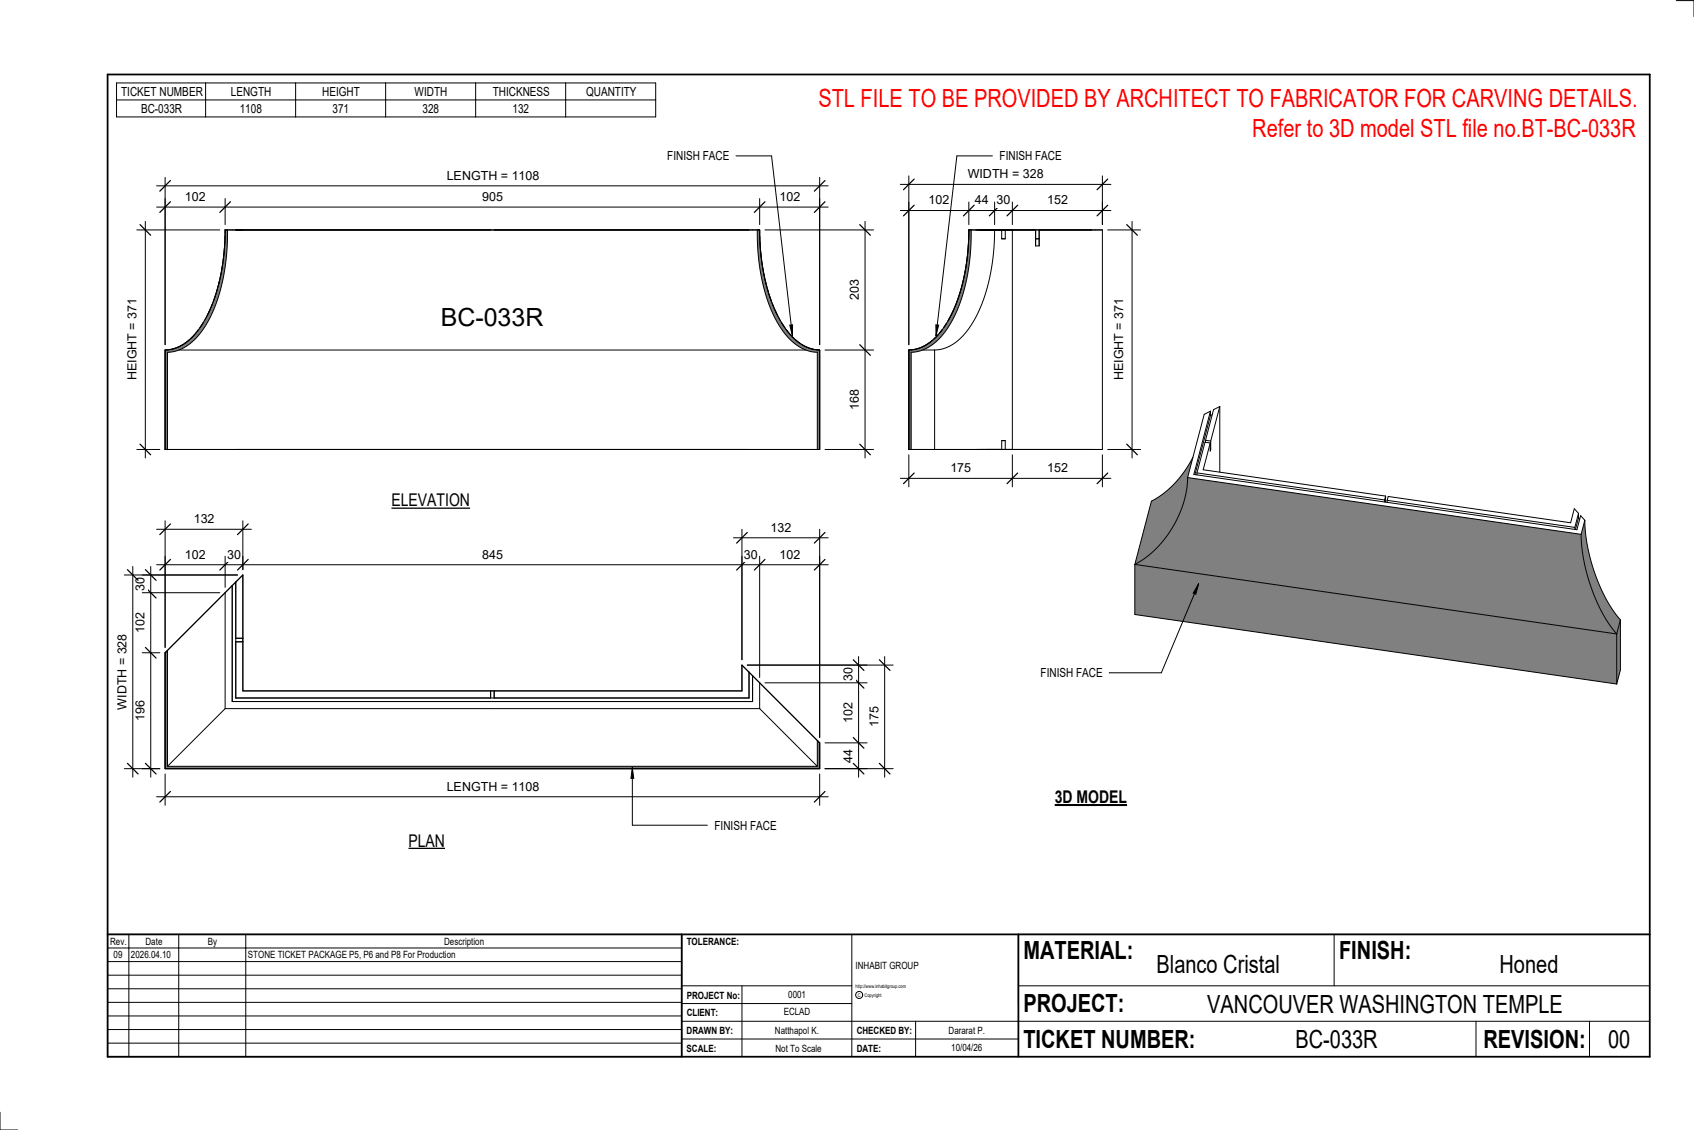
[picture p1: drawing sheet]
<svg xmlns="http://www.w3.org/2000/svg" width="914mm" height="610mm" viewBox="0 0 914 610" stroke-linecap="round" stroke-linejoin="round" font-family="sans-serif">
<g fill="#808080">
<path d="M855 281a92 92 0 0 0 20 53l-2 8a91 91 0 0 1-20-54z"/>
<path d="M875 334v27l-2 8v-27z"/>
<path d="M613 304l260 38v27l-260-37z"/>
<path d="M644 247l-3 11a57 57 0 0 1-28 46l9-34a54 54 0 0 0 22-23z"/>
<path d="M641 258a57 57 0 0 1-28 46l260 38a92 92 0 0 1-20-54zM658 310h1z"/>
</g>
<g fill="none" stroke="#000" stroke-width=".54">
<path d="M658 219l-3 2-4 17M658 219l-4 19M658 219v36M651 238h3M651 238v1M653 239h-3l-4 16M653 239l-4 14 99 15M653 239v4l1-1M653 222l-9 34 207 30 2-8 2 3M653 222l-3 2-9 34M653 222v2M653 224l-8 32"/>
<path d="M654 238v4M654 224h-1M641 258a57 57 0 0 1-28 46M641 258l212 30M644 247a54 54 0 0 1-22 23l-9 34M646 255l101 15M646 255v1M653 242h1M747 270v1M748 268l-1 2M748 268v3M749 270v-2l99 14 2-8 2 3"/>
<path d="M749 270l101 15M749 270v1M852 277l-2 8M852 277v2M852 279l1 1M852 279l-2 7M850 285v1M853 288l1 6a93 93 0 0 0 19 48M855 281a92 92 0 0 0 20 53M855 281l-2 7M613 304v28l260 37M613 304l260 38"/>
<path d="M875 334v27l-2 8M875 334l-2 8M873 342v27"/>
</g>
<path d="M523 124h1a91 91 0 0 1-14 55 24 24 0 0 1-18 11v52h-1v-53a28 28 0 0 0 21-17 99 99 0 0 0 11-48z" fill="#7c7c7c"/>
<g fill="none" stroke="#000" stroke-width=".54">
<path d="M523 124a103 103 0 0 1-11 49M523 124l-1 19a71 71 0 0 1-18 40 21 21 0 0 1-13 6M523 124h72v118h-104v-53M524 124v12l-2 12a65 65 0 0 1-18 37 21 21 0 0 1-12 5v52M537 124a96 96 0 0 1-14 53 24 24 0 0 1-19 12M541 124v5h2v-5M546 124v118M559 124v9h2v-9M559 129h2M509 178l-2 2M511 174l-2 3M492 189h-1"/>
<path d="M496 188l-3 1M498 189h6M500 186l-3 2M503 183l-3 3M504 189v53M506 181l-2 2M541 242v-4h2v4"/>
</g>
<g fill="#7c7c7c">
<path d="M122 124h1a91 91 0 0 1-14 55 24 24 0 0 1-19 11v52h-1v-53a28 28 0 0 0 22-17 99 99 0 0 0 11-48z"/>
<path d="M409 124h1a93 93 0 0 0 14 53 25 25 0 0 0 18 12v53h-1v-52a29 29 0 0 1-23-19 102 102 0 0 1-9-47z"/>
</g>
<g fill="none" stroke="#000" stroke-width=".54">
<path d="M121 139l-1 2M121 136v2M121 136l-1 5M121 133v3M121 132v4M121 130v2M121 127v3M122 124l-1 8M122 124l-2 19a71 71 0 0 1-17 40 21 21 0 0 1-14 6M122 124l-1 2M123 124l-1 12-1 12a65 65 0 0 1-18 37 21 21 0 0 1-13 5v52M409 124v12l2 12a65 65 0 0 0 18 37 21 21 0 0 0 12 5v52"/>
<path d="M410 124v8M410 124l2 19a71 71 0 0 0 17 40 21 21 0 0 0 13 6M410 124h-288M410 124v2M410 127v3M410 130v2M410 132l1 4M410 133l1 3M411 136v5M411 136v2M411 139v2M117 159l-1 2"/>
<path d="M117 155v3M118 153v2M118 153l-2 8M119 151l-1 2M119 147v3M120 145l-1 2M120 145l-2 8M120 141v3M120 141v4M411 141l1 4M411 141l1 3M412 145l1 8"/>
<path d="M412 145v2M412 147l1 3M413 151v2M413 153l3 8M413 153l1 2M414 155l1 3M415 159l1 2M106 180l-1 1M107 178l-1 2M110 174l-2 3M110 174l-1 1M113 168l-1 2"/>
<path d="M113 168l-3 5M114 166l-1 2M114 164v2M114 164l-1 4M116 161l-1 2M116 161l-2 3M416 161l1 3M416 161v2M417 164l2 4M417 164l1 2M418 166l1 2M419 168l2 5"/>
<path d="M419 168l1 2M422 174l1 1M422 174l2 3M424 178l2 2M426 180l1 1M89 189v53h353v-53M91 189h-2M95 188l-4 1 4-1M97 189h338M97 187l2-1-4 2 2-1M101 184l-1 1M102 183l-3 3"/>
<path d="M102 183l-1 1M104 181l-1 1M105 181l-2 2M427 181l2 2M427 181l1 1M429 183l1 1M430 183l3 3M431 184l1 1M434 187l-1-1 3 2-1-1M436 188l4 1-3-1M441 189h1"/>
</g>
<path d="M89 352l1-1v62h351v-14l1 2v14h-353z" fill="#7c7c7c"/>
<g fill="none" stroke="#000" stroke-width=".54">
<path d="M486 258h114M491 245v18M546 245v18M595 245v18M125 316v62h281v-13l36 36M127 314v63h277v-14M89 352l33-32v62M89 352l42-42v63h269v-14l10 9M89 352v63h353v-14M90 351v62M127 344h4M127 346h4"/>
<path d="M265 373v4M267 373v4M410 368l32 33M410 368v14M122 382l-32 31M122 382h288M410 382l31 31M441 399v14M90 413h351"/>
</g>
<path d="M493 255l-5 6M549 255l-5 6M598 255l-6 6" fill="none" stroke="#000" stroke-width=".67"/>
<g fill="#fff">
<path d="M513 249h11v7h-11z"/>
<path d="M565 249h11v7h-11z"/>
</g>
<path d="M486 114h114M491 109v77M523 109v12M537 109v12M546 109v12M595 109v12" fill="none" stroke="#000" stroke-width=".54"/>
<path d="M493 111l-5 5M526 111l-6 5M540 111l-6 5M549 111l-5 5M598 111l-6 5" fill="none" stroke="#000" stroke-width=".67"/>
<g fill="#fff">
<path d="M565 104h11v8h-11z"/>
<path d="M538 104h7v8h-7z"/>
<path d="M526 104h8v8h-8z"/>
<path d="M501 104h11v8h-11z"/>
</g>
<path d="M486 99h114M491 95v91M595 95v26" fill="none" stroke="#000" stroke-width=".54"/>
<path d="M493 97l-5 5M598 97l-6 5" fill="none" stroke="#000" stroke-width=".67"/>
<path d="M522 90h41v8h-41z" fill="#fff"/>
<path d="M611 119v128M598 124h18M598 242h18" fill="none" stroke="#000" stroke-width=".54"/>
<path d="M608 121l6 6M608 240l6 5" fill="none" stroke="#000" stroke-width=".67"/>
<g fill="#fff">
<path d="M600 161h8v44h-8z"/>
<path d="M238 164h56v15h-56z"/>
</g>
<path d="M85 112h362M89 107v79M122 107v14M410 107v14M442 107v79" fill="none" stroke="#000" stroke-width=".54"/>
<path d="M92 109l-6 6M124 109l-5 6M413 109l-6 6M445 109l-5 6" fill="none" stroke="#000" stroke-width=".67"/>
<g fill="#fff">
<path d="M100 102h11v8h-11z"/>
<path d="M260 102h11v8h-11z"/>
<path d="M421 102h11v8h-11z"/>
</g>
<path d="M89 96v90M442 96v90M85 100h362" fill="none" stroke="#000" stroke-width=".54"/>
<path d="M92 97l-6 6M445 97l-5 6" fill="none" stroke="#000" stroke-width=".67"/>
<path d="M241 91h50v7h-50z" fill="#fff"/>
<path d="M467 119v128M413 124h59M445 189h27M445 242h27" fill="none" stroke="#000" stroke-width=".54"/>
<path d="M464 121l6 6M464 186l6 6M464 240l6 5" fill="none" stroke="#000" stroke-width=".67"/>
<g fill="#fff">
<path d="M458 151h7v11h-7z"/>
<path d="M458 210h7v11h-7z"/>
</g>
<path d="M78 119v128M74 124h45M74 242h12" fill="none" stroke="#000" stroke-width=".54"/>
<path d="M76 121l5 6M76 240l5 5" fill="none" stroke="#000" stroke-width=".67"/>
<path d="M68 161h7v44h-7z" fill="#fff"/>
<path d="M85 305h362M89 300v49M122 300v17M131 300v7M400 300v56M410 300v65M442 300v98" fill="none" stroke="#000" stroke-width=".54"/>
<path d="M92 302l-6 6M124 302l-5 6M134 302l-6 6M403 302l-5 6M413 302l-6 6M445 302l-5 6" fill="none" stroke="#000" stroke-width=".67"/>
<g fill="#fff">
<path d="M100 295h11v8h-11z"/>
<path d="M123 295h7v8h-7z"/>
<path d="M260 295h11v8h-11z"/>
<path d="M402 295h7v8h-7z"/>
<path d="M421 295h11v8h-11z"/>
</g>
<path d="M85 286h51M89 281v68M131 281v26" fill="none" stroke="#000" stroke-width=".54"/>
<path d="M92 283l-6 5M134 283l-6 5" fill="none" stroke="#000" stroke-width=".67"/>
<path d="M105 276h11v8h-11z" fill="#fff"/>
<path d="M396 290h51M400 286v70M442 286v112" fill="none" stroke="#000" stroke-width=".54"/>
<path d="M403 287l-5 6M445 287l-5 6" fill="none" stroke="#000" stroke-width=".67"/>
<path d="M416 281h11v7h-11z" fill="#fff"/>
<path d="M403 359h65M463 354v65M413 368h55M445 415h23M445 401h23" fill="none" stroke="#000" stroke-width=".54"/>
<path d="M461 356l5 6M461 365l5 6M461 398l5 6M461 412l5 6" fill="none" stroke="#000" stroke-width=".67"/>
<g fill="#fff">
<path d="M454 360h8v7h-8z"/>
<path d="M454 379h8v11h-8z"/>
<path d="M454 404h8v7h-8z"/>
</g>
<path d="M403 359h79M478 354v65M445 415h37" fill="none" stroke="#000" stroke-width=".54"/>
<path d="M475 356l5 6M475 412l5 6" fill="none" stroke="#000" stroke-width=".67"/>
<path d="M468 381h8v11h-8z" fill="#fff"/>
<path d="M77 320h42M77 310h51M81 306v113M77 352h9M77 415h9" fill="none" stroke="#000" stroke-width=".54"/>
<path d="M79 317l5 6M79 307l5 6M79 349l5 6M79 412l5 6" fill="none" stroke="#000" stroke-width=".67"/>
<g fill="#fff">
<path d="M72 311h8v8h-8z"/>
<path d="M72 330h8v11h-8z"/>
<path d="M72 378h8v11h-8z"/>
</g>
<path d="M67 310h61M72 306v113M67 415h19" fill="none" stroke="#000" stroke-width=".54"/>
<path d="M69 307l6 6M69 412l6 6" fill="none" stroke="#000" stroke-width=".67"/>
<path d="M62 342h8v41h-8z" fill="#fff"/>
<path d="M89 418v16M442 418v16M85 430h362" fill="none" stroke="#000" stroke-width=".54"/>
<path d="M92 427l-6 6M445 427l-5 6" fill="none" stroke="#000" stroke-width=".67"/>
<path d="M241 420h50v8h-50z" fill="#fff"/>
<g fill="none" stroke="#000" stroke-width=".54">
<path d="M905 0h9v9M460 504v66M720 504v28M891 504h-341v37M368 532h92M401 532v38M550 532h341M368 551h523M368 541h92M494 551v19M797 551v19M858 551v19"/>
<path d="M368 561h182M0 600v10h10"/>
<circle cx="464" cy="537" r="1.9"/>
</g>
<path d="M58 40h833v530h-833zM58 504h833M368 504v66M550 504v66" fill="none" stroke="#000" stroke-width=".96"/>
<g fill="#fff">
<path d="M652 534h192v15h-192z"/>
<path d="M513 562h17v6h-17z"/>
<path d="M425 533h10v6h-10z"/>
<path d="M423 543h15v6h-15z"/>
<path d="M418 553h24v6h-24z"/>
<path d="M624 513h68v15h-68z"/>
<path d="M809 513h33v15h-33z"/>
<path d="M512 553h20v6h-20z"/>
<path d="M699 553h45v15h-45z"/>
<path d="M442 45h443v16h-443z"/>
<path d="M868 553h12v15h-12z"/>
<path d="M61 512h5v6h-5z"/>
</g>
<path d="M58 504h310v66h-310zM58 519h310M58 511h310M70 504v66M96 504v66M133 504v66M58 533h310M58 526h310M58 555h310M58 548h310M58 541h310M58 563h310" fill="none" stroke="#000" stroke-width=".54"/>
<path d="M211 265h43v10h-43z" fill="#fff"/>
<path d="M211 274h43" fill="none" stroke="#000" stroke-width=".69" stroke-linecap="butt"/>
<path d="M220 448h20v11h-20z" fill="#fff"/>
<path d="M220 458h20" fill="none" stroke="#000" stroke-width=".69" stroke-linecap="butt"/>
<path d="M569 424h40v12h-40z" fill="#fff"/>
<path d="M569 434h39" fill="none" stroke="#000" stroke-width="1.1" stroke-linecap="butt"/>
<path d="M426 175h2v6z" fill="#000"/>
<path d="M397 84h19l12 97M426 175h2v6z" fill="none" stroke="#000" stroke-width=".54"/>
<path d="M360 80h33v8h-33z" fill="#fff"/>
<path d="M341 414l1 6h-1z" fill="#000"/>
<path d="M341 414l1 6h-1zM341 414v31h41" fill="none" stroke="#000" stroke-width=".54"/>
<path d="M386 441h33v8h-33z" fill="#fff"/>
<path d="M647 315l-2 6-1-1zM647 315l-20 48h-28" fill="none" stroke="#000" stroke-width=".54"/>
<path d="M647 315l-2 6-1-1z" fill="#000"/>
<g fill="#fff">
<path d="M562 359h33v8h-33z"/>
<path d="M676 62h209v15h-209z"/>
</g>
<path d="M63 45h291v18h-291zM63 54h291M111 45v18M160 45v18M208 45v18M257 45v18M305 45v18M536 84h-19l-12 97M505 175h2l-2 6z" fill="none" stroke="#000" stroke-width=".54"/>
<path d="M505 175h2l-2 6z" fill="#000"/>
<path d="M540 80h33v8h-33z" fill="#fff"/>
<g font-size="13.5" fill="#f00">
<text x="442" y="58">STL FILE TO BE PROVIDED BY ARCHITECT TO FABRICATOR FOR CARVING DETAILS.</text>
<text x="676" y="74">Refer to 3D model STL file no.BT-BC-033R</text>
</g>
<g font-size="13.5">
<text x="238" y="176">BC-033R</text>
<text x="552" y="517">MATERIAL:</text>
<text x="723" y="517">FINISH:</text>
<text x="624" y="525">Blanco Cristal</text>
<text x="809" y="525">Honed</text>
<text x="552" y="546">PROJECT:</text>
<text x="652" y="546">VANCOUVER WASHINGTON TEMPLE</text>
<text x="552" y="565">TICKET NUMBER:</text>
<text x="699" y="565">BC-033R</text>
<text x="801" y="565">REVISION:</text>
<text x="868" y="565">00</text>
</g>
<g font-size="9.4">
<text x="211" y="273">ELEVATION</text>
<text x="569" y="433">3D MODEL</text>
<text x="220" y="457">PLAN</text>
</g>
<g font-size="6.7">
<text x="65" y="52">TICKET NUMBER</text>
<text x="125" y="52">LENGTH</text>
<text x="174" y="52">HEIGHT</text>
<text x="224" y="52">WIDTH</text>
<text x="266" y="52">THICKNESS</text>
<text x="316" y="52">QUANTITY</text>
<text x="76" y="61">BC-033R</text>
<text x="129" y="61">1108</text>
<text x="179" y="61">371</text>
<text x="228" y="61">328</text>
<text x="277" y="61">132</text>
<text x="360" y="86">FINISH FACE</text>
<text x="540" y="86">FINISH FACE</text>
<text x="241" y="97">LENGTH = 1108</text>
<text x="522" y="96">WIDTH = 328</text>
<text x="100" y="108">102</text>
<text x="260" y="108">905</text>
<text x="421" y="108">102</text>
<text x="501" y="110">102</text>
<text x="526" y="110">44</text>
<text x="538" y="110">30</text>
<text x="565" y="110">152</text>
<text x="464" y="162" transform="rotate(-90 464 162)">203</text>
<text x="74" y="205" transform="rotate(-90 74 205)">HEIGHT = 371</text>
<text x="606" y="205" transform="rotate(-90 606 205)">HEIGHT = 371</text>
<text x="464" y="221" transform="rotate(-90 464 221)">168</text>
<text x="513" y="255">175</text>
<text x="565" y="255">152</text>
<text x="105" y="282">132</text>
<text x="416" y="287">132</text>
<text x="100" y="301">102</text>
<text x="123" y="301">30</text>
<text x="260" y="301">845</text>
<text x="402" y="301">30</text>
<text x="421" y="301">102</text>
<text x="78" y="319" transform="rotate(-90 78 319)">30</text>
<text x="78" y="341" transform="rotate(-90 78 341)">102</text>
<text x="562" y="365">FINISH FACE</text>
<text x="460" y="367" transform="rotate(-90 460 367)">30</text>
<text x="68" y="383" transform="rotate(-90 68 383)">WIDTH = 328</text>
<text x="78" y="389" transform="rotate(-90 78 389)">196</text>
<text x="460" y="390" transform="rotate(-90 460 390)">102</text>
<text x="474" y="392" transform="rotate(-90 474 392)">175</text>
<text x="460" y="411" transform="rotate(-90 460 411)">44</text>
<text x="241" y="426">LENGTH = 1108</text>
<text x="386" y="448">FINISH FACE</text>
</g>
<g font-size="5.4">
<text x="59" y="510">Rev.</text>
<text x="79" y="510">Date</text>
<text x="112" y="510">By</text>
<text x="240" y="510">Description</text>
<text x="371" y="510">TOLERANCE:</text>
<text x="61" y="517">09</text>
<text x="71" y="517">2026.04.10</text>
<text x="134" y="517">STONE TICKET PACKAGE P5, P6 and P8 For Production</text>
<text x="462" y="523">INHABIT GROUP</text>
<text x="371" y="539">PROJECT No:</text>
<text x="425" y="538">0001</text>
<text x="371" y="548">CLIENT:</text>
<text x="423" y="548">ECLAD</text>
<text x="371" y="558">DRAWN BY:</text>
<text x="418" y="558">Natthapol K.</text>
<text x="462" y="558">CHECKED BY:</text>
<text x="512" y="558">Dararat P.</text>
<text x="371" y="567">SCALE:</text>
<text x="419" y="567">Not To Scale</text>
<text x="462" y="567">DATE:</text>
<text x="513" y="567">10/04/26</text>
</g>
<g font-size="2.7">
<text x="462" y="533">http://www.inhabitgroup.com</text>
<text x="463" y="538">C</text>
<text x="467" y="538">Copyright</text>
</g>
</svg>
